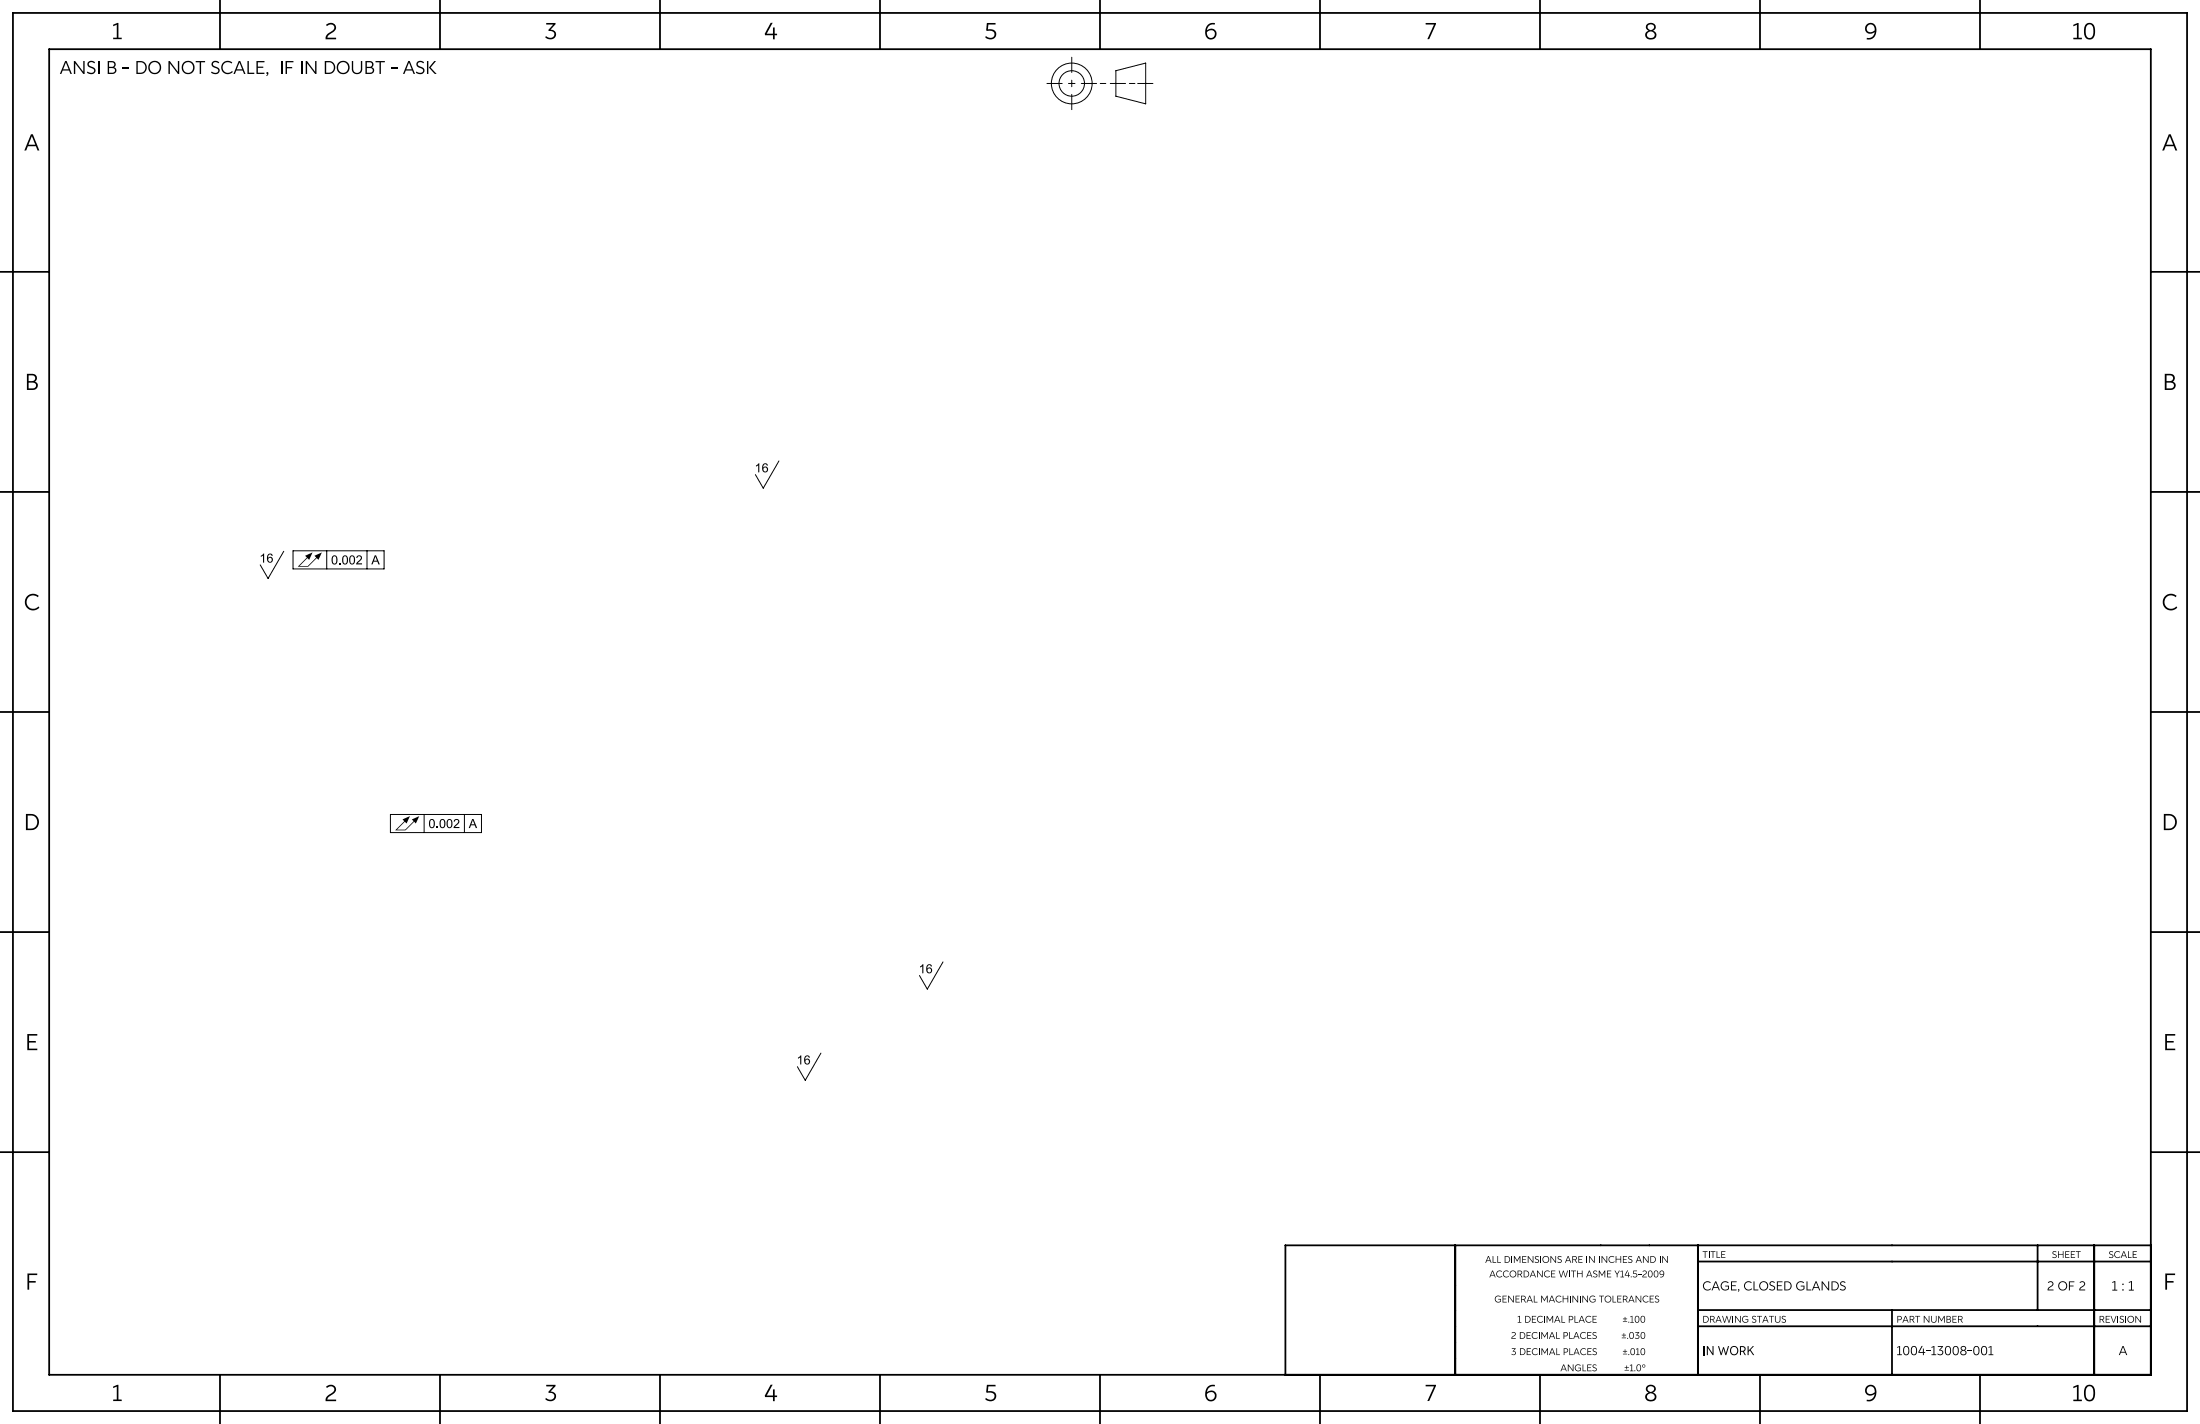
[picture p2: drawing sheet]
<svg xmlns="http://www.w3.org/2000/svg" width="432mm" height="279mm" viewBox="0 0 432 279" stroke-linecap="round" stroke-linejoin="round" font-family="sans-serif">
<g fill="none" stroke="#000" stroke-width=".2">
<path d="M205.5 16.4h3M209.7 16.4h1.3M210.4 11.2v3M210.4 15.7v1.3M210.4 18.5v3M212.2 16.4h3M215.9 16.4h1.1M217.9 16.4h3M219 13.9l5.9-1.5v8l-5.9-1.5zM221.7 16.4h1.1M223.3 16.4h3M152.9 90.5l-3.1 5.3-1.5-2.7"/>
<path d="M55.7 108.2l-3.1 5.3-1.5-2.7M57.5 108.1h17.9v3.5h-17.9zM64.1 108.1v3.5M72 108.1v3.5M76.6 159.8h17.9v3.6h-17.9zM83.2 159.8v3.6M91.2 159.8v3.6M185.1 188.7l-3.1 5.4-1.5-2.7M161.1 206.6l-3.1 5.4-1.5-2.7"/>
<circle cx="210.4" cy="16.4" r="4"/>
<circle cx="210.4" cy="16.4" r="2.5"/>
</g>
<g fill="#000">
<path d="M59.9 109l1.4-.6-.6 1.4-.4-.3-1.5 1.6 1.6-.1 1.7-1.6-.4-.4 1.5-.6-.7 1.4-.3-.3-1.7 1.7h-2.1l1.8-1.8z" fill-rule="evenodd"/>
<path d="M79 160.8l1.5-.7-.7 1.5-.3-.4-1.6 1.6h1.6l1.7-1.7-.4-.3 1.5-.7-.7 1.5-.3-.4-1.7 1.7h-2l1.7-1.8z" fill-rule="evenodd"/>
</g>
<g fill="none" stroke="#000" stroke-width=".35">
<path d="M2.5 2.5h426.8v274.4h-426.8zM9.7 9.7h412.4v260h-412.4zM43.2 0v9.7M86.4 0v9.7M129.5 0v9.7M172.7 0v9.7M215.9 0v9.7M259.1 0v9.7M302.3 0v9.7M345.4 0v9.7M388.6 0v9.7M0 53.3h9.7"/>
<path d="M422.1 53.3h9.7M0 96.5h9.7M422.1 96.5h9.7M0 139.7h9.7M422.1 139.7h9.7M0 182.9h9.7M422.1 182.9h9.7M0 226.1h9.7M422.1 226.1h9.7M285.6 244.3v25.4M333.2 247.5h88.9M333.2 257h88.9"/>
<path d="M333.2 244.3v25.4M371.3 257v12.7M399.9 244.3v12.7M411 244.3v25.4M422.1 244.3h-169.8v25.4M43.2 269.7v9.7M86.4 269.7v9.7M129.5 269.7v9.7M172.7 269.7v9.7M215.9 269.7v9.7M259.1 269.7v9.7M302.3 269.7v9.7"/>
<path d="M333.2 260.2h88.9M345.4 269.7v9.7M388.6 269.7v9.7"/>
</g>
<g font-size="4.5">
<text x="63.6" y="7.7">2</text>
<text x="149.9" y="7.7">4</text>
<text x="236.3" y="7.7">6</text>
<text x="322.7" y="7.7">8</text>
<text x="365.8" y="7.7">9</text>
<text x="63.6" y="274.9">2</text>
<text x="149.9" y="274.9">4</text>
<text x="236.3" y="274.9">6</text>
<text x="322.7" y="274.9">8</text>
<text x="365.8" y="274.9">9</text>
</g>
<g font-size="4.4">
<text x="106.8" y="7.7">3</text>
<text x="193.2" y="7.7">5</text>
<text x="4.7" y="29.5">A</text>
<text x="424.3" y="29.5">A</text>
<text x="4.7" y="162.9">D</text>
<text x="424.3" y="162.9">D</text>
<text x="106.8" y="274.9">3</text>
<text x="193.2" y="274.9">5</text>
</g>
<g font-size="4.3">
<text x="279.6" y="7.7">7</text>
<text x="406.7" y="7.7">10</text>
<text x="4.7" y="119.7">C</text>
<text x="424.3" y="119.7">C</text>
<text x="279.6" y="274.9">7</text>
<text x="406.7" y="274.9">10</text>
</g>
<g font-size="4.2">
<text x="4.9" y="76.5">B</text>
<text x="424.5" y="76.5">B</text>
<text x="5" y="253">F</text>
<text x="424.6" y="253">F</text>
</g>
<g font-size="3.9">
<text x="5" y="206.1">E</text>
<text x="424.6" y="206.1">E</text>
</g>
<g font-size="3.7">
<text x="22" y="7.7">1</text>
<text x="22" y="274.9">1</text>
</g>
<text font-size="3.5" x="11.7" y="14.5">ANSI B - DO NOT SCALE, IF IN DOUBT - ASK</text>
<g font-size="2.5">
<text x="148.1" y="92.7">16</text>
<text x="50.9" y="110.4">16</text>
<text x="65" y="110.7">0.002</text>
<text x="72.9" y="110.7">A</text>
<text x="84.1" y="162.5">0.002</text>
<text x="92" y="162.5">A</text>
<text x="180.3" y="191">16</text>
<text x="156.3" y="208.9">16</text>
<text x="401.7" y="253.2">2 OF 2</text>
<text x="334.1" y="265.9">In Work</text>
<text x="372.2" y="265.9">1004-13008-001</text>
<text x="415.8" y="265.9">A</text>
</g>
<text font-size="2.4" x="334.1" y="253.2">CAGE, CLOSED GLANDS</text>
<text font-size="2.3" x="414.5" y="253.2">1 : 1</text>
<g font-size="1.9">
<text x="292.3" y="250.6">ACCORDANCE WITH ASME Y14.5-2009</text>
<text x="318.2" y="262.7">±.030</text>
<text x="334.1" y="259.5">DRAWING STATUS</text>
</g>
<g font-size="1.8">
<text x="291.5" y="247.8">ALL DIMENSIONS ARE IN INCHES AND IN</text>
<text x="293.3" y="255.6">GENERAL MACHINING TOLERANCES</text>
<text x="296.5" y="262.7">2 DECIMAL PLACES</text>
<text x="297.8" y="259.5">1 DECIMAL PLACE</text>
<text x="318.4" y="259.5">±.100</text>
<text x="372.2" y="259.5">PART NUMBER</text>
<text x="411.9" y="259.5">REVISION</text>
<text x="296.6" y="265.9">3 DECIMAL PLACES</text>
<text x="306.3" y="269">ANGLES</text>
<text x="318.4" y="265.9">±.010</text>
<text x="318.8" y="269">±1.0°</text>
</g>
<g font-size="1.7">
<text x="334.1" y="246.8">TITLE</text>
<text x="402.7" y="246.8">SHEET</text>
<text x="413.9" y="246.8">SCALE</text>
</g>
</svg>
